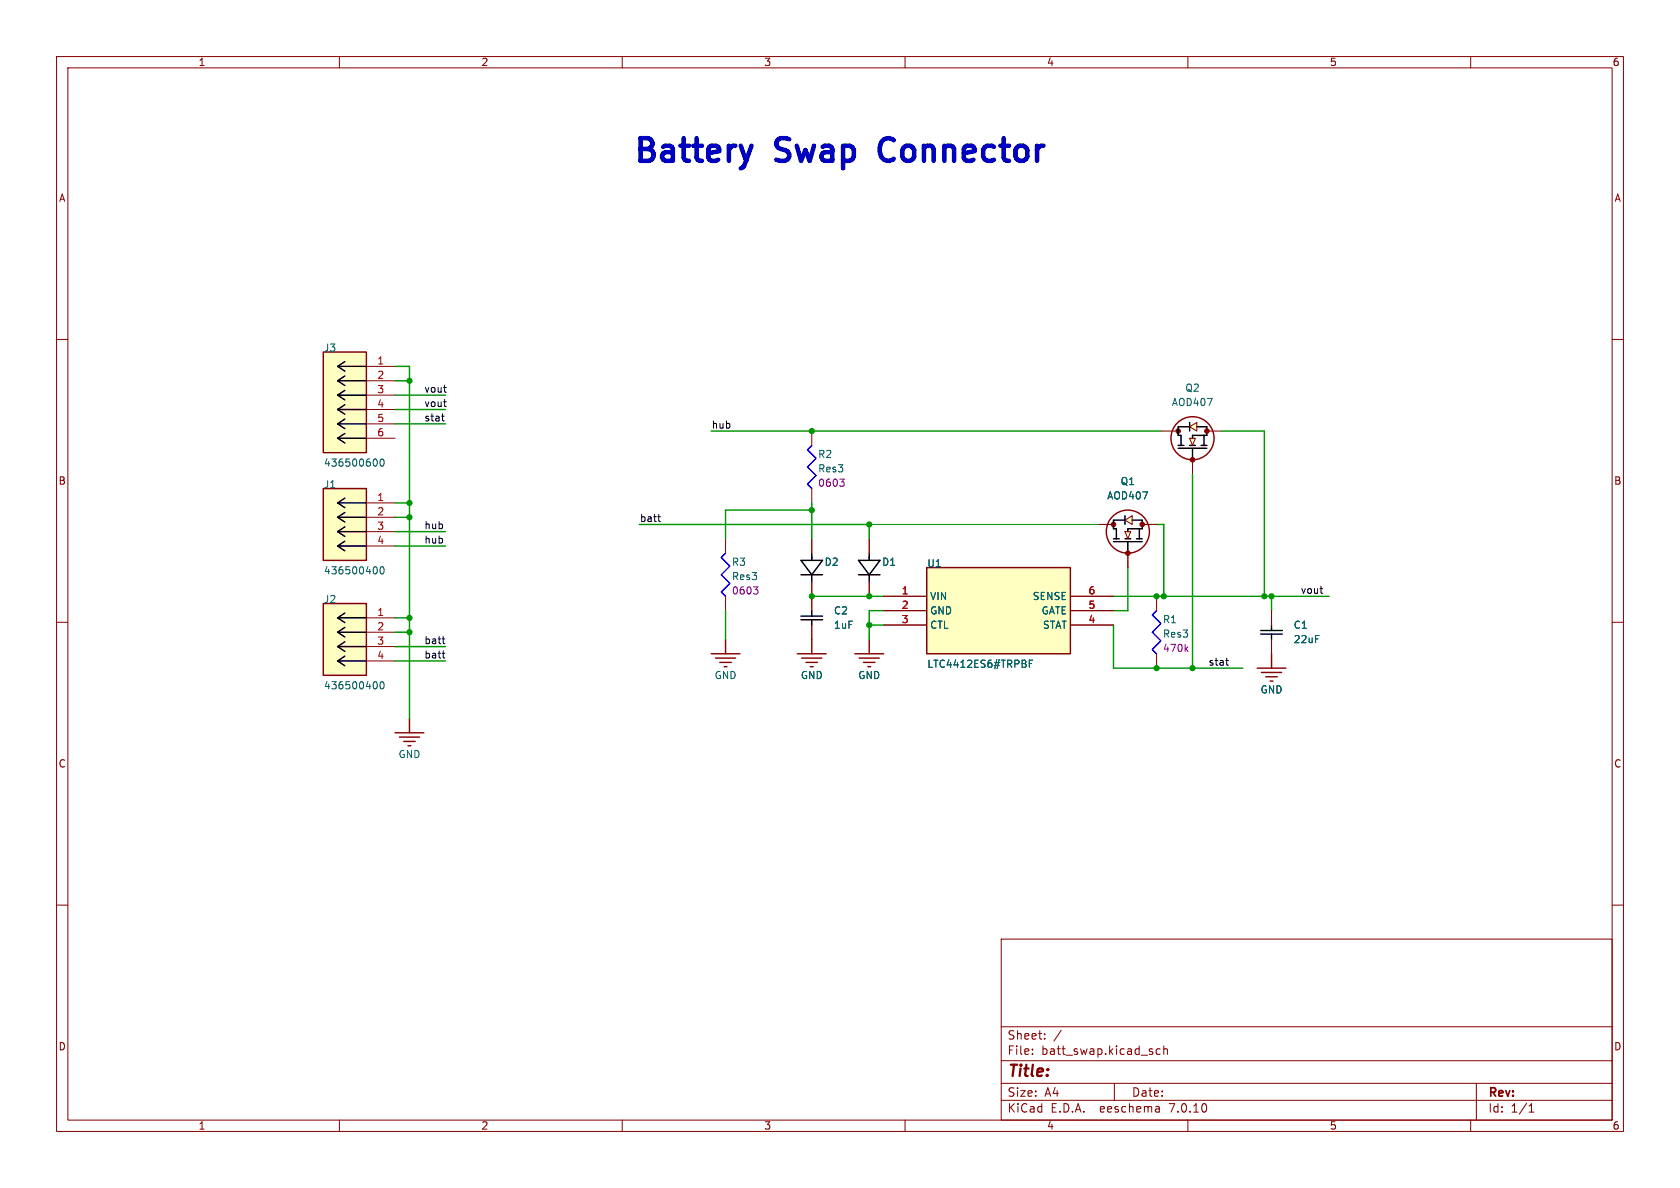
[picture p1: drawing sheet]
<svg xmlns="http://www.w3.org/2000/svg" width="297mm" height="210mm" viewBox="0 0 297 210" stroke-linecap="round" stroke-linejoin="round" font-family="sans-serif">
<g fill="none" stroke="#840000" stroke-width=".18">
<path d="M10 10h277v190h-277zM12 12h273v186h-273zM60 10v2M110 10v2M160 10v2M210 10v2M260 10v2M10 60h2M285 60h2M10 110h2M64.8 109.2h5M64.8 111.8h5"/>
<path d="M64.8 114.3h5M64.8 116.8h5M285 110h2M10 160h2M285 160h2M177 166h108v32h-108zM60 198v2M110 198v2M160 198v2M177 194.5h108M177 191.5h108M177 187.5h108"/>
<path d="M177 181.5h108M182.5 186.3v.1M182.5 185.5v.1M184.7 183.6v.1M184.7 182.8v.1M187.6 182.1l-1.3 2M197 191.5v3M204.9 195.7l.1 .9M205 196.5l-.2 .1M205 196h-.2M205.1 185.5l-.4-.1-.3 .3v.4l.1 .2h.6M205.7 185.5l.3-.1 .3 .1 .1 .9"/>
<path d="M205.7 184.9v1.5M210 198v2M260 198v2M261 191.5v6.5M270.3 196.6h.9M270.3 195.5l.4-.4v1.5"/>
</g>
<path d="M57.1 106.7h7.7v12.7h-7.7z" fill="#ffffc2" stroke="#ffffc2" stroke-width=".18"/>
<path d="M57.1 106.7h7.7v12.7h-7.7z" fill="none" stroke="#840000" stroke-width=".25"/>
<path d="M59.7 116.8l1.3 .9M59.7 116.8h5.1M59.7 114.3l1.3 .8M59.7 114.3h5.1M59.7 111.8l1.3 .8M59.7 111.8h5.1M59.7 109.2l1.3 .9M59.7 109.2h5.1M61 116l-1.3 .8M61 113.5l-1.3 .8M61 110.9l-1.3 .9M61 108.4l-1.3 .8" fill="none" stroke="#000" stroke-width=".25"/>
<path d="M66.5 120.6l.2 .4-.2 .7M67.3 120.6l.2-.1a.68 .68 0 0 1 .4 .6 .68 .68 0 0 1-.4 .7l-.2-.1-.1-.4z" fill="none" stroke="#006464" stroke-width=".18"/>
<g fill="#ffffc2">
<path d="M210.3 77.5h1l-.5 1.2z"/>
<path d="M210.3 75.4l1.3-.7v1.5z"/>
</g>
<g fill="#840000" stroke="#840000" stroke-width=".18">
<circle cx="208.3" cy="76.2" r=".41"/>
<circle cx="210.8" cy="81.3" r=".41"/>
<circle cx="213.4" cy="76.2" r=".41"/>
</g>
<g fill="none" stroke="#000" stroke-width=".25">
<path d="M59.7 77.5l1.3 .8M59.7 77.5h5.1M59.7 74.9l1.3 .9M59.7 74.9h5.1M59.7 72.4l1.3 .8M59.7 72.4h5.1M59.7 69.9l1.3 .8M59.7 69.9h5.1M59.7 67.3l1.3 .9M59.7 67.3h5.1M59.7 64.8l1.3 .8M59.7 64.8h5.1"/>
<path d="M61 76.6l-1.3 .9M61 74.1l-1.3 .8M61 71.5l-1.3 .9M61 69l-1.3 .9M61 66.5l-1.3 .8M61 63.9l-1.3 .9M208.3 78.7h1M208.3 79.2h5.1M210.3 75.4h-2v1.6h.5v1.7M210.3 78.7h1M210.3 74.7v1.5M210.8 79.4v1.9"/>
<path d="M211.6 75.4h1.8v1.6h-2.6v.5M212.3 78.7h1.1M212.9 77v1.7M59.7 96.5l1.3 .9M59.7 96.5h5.1M59.7 94l1.3 .8M59.7 94h5.1M59.7 91.4l1.3 .9M59.7 91.4h5.1M59.7 88.9l1.3 .8M59.7 88.9h5.1M61 95.7l-1.3 .8"/>
<path d="M61 93.1l-1.3 .9M61 90.6l-1.3 .8M61 88.1l-1.3 .8M151.8 99.1h3.8l-1.9 2.5zM153.7 97.8v1.3M141.6 109.5h3.8M141.6 108.9h3.8M143.5 108v.9M143.5 109.5v1M151.8 101.6h3.8M153.7 101.6v1.3M222.9 112.1h3.8"/>
<path d="M222.9 111.5h3.8M224.8 110.5v1M224.8 112.1v.9"/>
</g>
<g fill="none" stroke="#840000" stroke-width=".18">
<path d="M64.8 64.8h5M64.8 67.3h5M64.8 69.9h5M64.8 72.4h5M64.8 74.9h5M64.8 77.5h5M205.2 76.2h2.6M210.3 77.5h1l-.5 1.2zM210.3 75.4l1.3-.7v1.5zM213.4 76.2h2.5M64.8 88.9h5M64.8 91.4h5"/>
<path d="M64.8 94h5M64.8 96.5h5M153.7 95.3v2.5M210.8 81.3v2.5M143.5 105.4v2.6M143.5 110.5v2.5M153.7 102.9v2.5M156.2 105.4h7.6M156.2 108h7.6M156.2 110.5h7.6M189.2 105.4h7.6M189.2 108h7.6"/>
<path d="M189.2 110.5h7.6M204.5 105.4v2.6M204.5 115.6v2.5M224.8 108v2.5M224.8 113v2.6"/>
</g>
<g fill="none" stroke="#840000" stroke-width=".25">
<path d="M57.1 62.2h7.7v17.8h-7.7zM57.1 86.4h7.7v12.7h-7.7zM151.1 115.6h5.1M151.9 116.3h3.5M152.7 117.1h2M153.4 117.9h.5M153.7 113v2.6M163.8 100.3h25.4v15.3h-25.4zM222.2 118.1h5.1M223 118.9h3.6M223.8 119.6h2M224.8 115.6v2.5"/>
<path d="M69.8 129.5h5.1M70.6 130.3h3.6M71.4 131.1h2M72.1 131.8h.5M72.4 127v2.5M224.5 120.4h.5"/>
<circle cx="210.8" cy="77.5" r="3.8"/>
</g>
<path d="M204.5 108l-.8 .7 1.5 1.5-1.5 1.6 1.5 1.5-1.5 1.5 .8 .8" fill="none" stroke="#00f" stroke-width=".25"/>
<path d="M209.6 114.7l.4 .5M210 114.3l-.5 .5" fill="none" stroke="#840084" stroke-width=".18"/>
<g fill="#ffffc2" stroke="#ffffc2" stroke-width=".18">
<path d="M57.1 62.2h7.7v17.8h-7.7z"/>
<path d="M57.1 86.4h7.7v12.7h-7.7z"/>
<path d="M163.8 100.3h25.4v15.3h-25.4z"/>
</g>
<path d="M66.5 81.2l.2 .4-.2 .7M67.3 81.3l.2-.2a.68 .68 0 0 1 .4 .7 .68 .68 0 0 1-.4 .6l-.2-.1-.1-.4zM66.5 100.2l.2 .5-.2 .7M67.3 100.3l.2-.1a.68 .68 0 0 1 .4 .6 .68 .68 0 0 1-.4 .7l-.2-.2-.1-.3zM182 117.3h.4M182.6 116.7h-.6v1.3" fill="none" stroke="#006464" stroke-width=".18"/>
<g fill="#ffffc2">
<path d="M198.9 94h1l-.5 1.3z"/>
<path d="M198.9 91.9l1.3-.7v1.5z"/>
</g>
<g fill="#840000" stroke="#840000" stroke-width=".18">
<circle cx="196.9" cy="92.7" r=".41"/>
<circle cx="199.4" cy="97.8" r=".41"/>
<circle cx="201.9" cy="92.7" r=".41"/>
</g>
<g fill="none" stroke="#000" stroke-width=".25">
<path d="M141.6 99.1h3.8l-1.9 2.5zM143.5 97.8v1.3M196.8 95.3h1.1M196.8 95.8h5.1M198.9 91.9h-2.1v1.6h.6v1.8M198.9 95.3h1M198.9 91.2v1.5M199.4 95.9v1.9M200.2 91.9h1.7v1.6h-2.5v.5M200.9 95.3h1M201.4 93.5v1.8M141.6 101.6h3.8"/>
<path d="M143.5 101.6v1.3"/>
</g>
<g fill="none" stroke="#840000" stroke-width=".18">
<path d="M143.5 76.2v2.5M128.3 95.3v2.5M143.5 86.4v2.5M143.5 95.3v2.5M153.7 95.3v2.5M194.3 92.7h2.5M198.9 94h1l-.5 1.3zM198.9 91.9l1.3-.7v1.5zM199.4 97.8v2.5M201.9 92.7h2.6M128.3 105.4v2.6M143.5 102.9v5.1"/>
<path d="M143.5 110.5v2.5M153.7 102.9v2.5M156.2 105.4h7.6M156.2 108h7.6M156.2 110.5h7.6M189.2 105.4h7.6M189.2 108h7.6M189.2 110.5h7.6M224.8 108v2.5M224.8 113v2.6"/>
</g>
<g fill="none" stroke="#840000" stroke-width=".25">
<path d="M125.7 115.6h5.1M126.5 116.3h3.5M127.3 117.1h2M128 117.9h.5M128.3 113v2.6M141 115.6h5M141.7 116.3h3.6M142.5 117.1h2M143.3 117.9h.5M143.5 113v2.6"/>
<circle cx="199.4" cy="94" r="3.8"/>
</g>
<path d="M143.5 78.7l-.8 .8 1.6 1.5-1.6 1.6 1.6 1.5-1.6 1.5 .8 .8M128.3 97.8l-.8 .8 1.5 1.5-1.5 1.5 1.5 1.5-1.5 1.5 .8 .8" fill="none" stroke="#00f" stroke-width=".25"/>
<path d="M148.4 84.7h.8l-.4 .5M149 85.2l.2 .2v.3l-.2 .3M133.2 103.7h.8l-.4 .5M133.8 104.2l.2 .3v.3l-.2 .2" fill="none" stroke="#840084" stroke-width=".18"/>
<g fill="none" stroke="#0f0f0f" stroke-width=".18">
<path d="M78.1 73.6h.4M78.3 74.4h.2M78.4 71h.5M78.4 68.5h.5M78.8 71.9h.1M78.8 69.3h.1M116.3 91.4h.5M116.5 92.1l.3 .1M78.2 115.5h.5M78.2 112.9h.5M78.4 116.3h.3M78.4 113.7l.3 .1"/>
<path d="M216.7 116.8h.5M216.9 117.5l.3 .1M233.4 104.1h.4M233.7 104.9h.1"/>
</g>
<path d="M132.9 25.8l-1 2.6M155.9 25a2.78 2.78 0 0 0 0 2.9" fill="none" stroke="#0000c2" stroke-width=".8"/>
<g fill="none" stroke="#009600" stroke-width=".25">
<path d="M69.8 64.8h2.6v62.2M69.8 69.9h8.9M69.8 67.3h2.6M69.8 72.4h8.9M69.8 74.9h8.9M125.7 76.2h79.5M215.9 76.2h7.6v29.2M69.8 94h8.9M69.8 91.4h2.6M69.8 88.9h2.6M69.8 96.5h8.9M113 92.7h40.7v2.6"/>
<path d="M143.5 90.2h-15.2v5.1M143.5 88.9v6.4M204.5 92.7h1.2v12.7M210.8 83.8v34.3M69.8 109.2h2.6M69.8 111.8h2.6M69.8 114.3h8.9M69.8 116.8h8.9M128.3 108v5M143.5 105.4h12.7M153.7 110.5h2.5M156.2 108h-2.5v5"/>
<path d="M196.8 110.5v7.6h22.9M196.8 105.4h38.1M199.4 100.3v7.7h-2.6M224.8 105.4v2.6"/>
</g>
<path d="M153.7 92.7h40.6" fill="none" stroke="#009600" stroke-width=".18"/>
<path d="M182 117.3h.4M182.6 116.7h-.6v1.3" fill="none" stroke="#006464" stroke-width=".18"/>
<g fill="#009600" stroke="#009600" stroke-width=".18">
<circle cx="223.5" cy="105.4" r=".46"/>
<circle cx="205.7" cy="105.4" r=".46"/>
<circle cx="210.8" cy="118.1" r=".46"/>
<circle cx="224.8" cy="105.4" r=".46"/>
<circle cx="204.5" cy="105.4" r=".46"/>
<circle cx="72.4" cy="91.4" r=".46"/>
<circle cx="72.4" cy="88.9" r=".46"/>
<circle cx="72.4" cy="109.2" r=".46"/>
<circle cx="72.4" cy="111.8" r=".46"/>
<circle cx="72.4" cy="67.3" r=".46"/>
<circle cx="204.5" cy="118.1" r=".46"/>
<circle cx="153.7" cy="110.5" r=".46"/>
<circle cx="153.7" cy="105.4" r=".46"/>
<circle cx="143.5" cy="90.2" r=".46"/>
<circle cx="143.5" cy="105.4" r=".46"/>
<circle cx="153.7" cy="92.7" r=".46"/>
<circle cx="143.5" cy="76.2" r=".46"/>
</g>
<g font-size="5.6" fill="#0000c2">
<text x="111.8" y="29">Battery</text>
<text x="137.6" y="29">Swap</text>
<text x="157.4" y="29">Connector</text>
</g>
<text font-size="2.8" fill="#840000" x="178" y="190.9">Title:</text>
<g font-size="2.1" fill="#840000">
<text x="178" y="184">Sheet:</text>
<text x="178" y="186.7">File:</text>
<text x="184.1" y="186.7">batt_swap.kicad_sch</text>
<text x="178" y="196.9">KiCad</text>
<text x="178" y="194.1">Size:</text>
<text x="184.7" y="194.1">A4</text>
<text x="185.7" y="196.9">E.D.A.</text>
<text x="194.6" y="196.9">eeschema</text>
<text x="200" y="194.1">Date:</text>
<text x="207" y="196.9">7.0.10</text>
<text x="263" y="194.3">Rev:</text>
<text x="263" y="196.9">Id:</text>
<text x="267.1" y="196.9">1/1</text>
</g>
<g font-size="1.8" fill="#840000">
<text x="35" y="11.9">1</text>
<text x="85" y="11.9">2</text>
<text x="135" y="11.9">3</text>
<text x="185" y="11.9">4</text>
<text x="235" y="11.9">5</text>
<text x="285" y="11.9">6</text>
<text x="10.3" y="35.9">A</text>
<text x="285.3" y="35.9">A</text>
<text x="10.3" y="85.9">B</text>
<text x="285.3" y="85.9">B</text>
<text x="10.3" y="135.9">C</text>
<text x="285.3" y="135.9">C</text>
<text x="10.3" y="185.9">D</text>
<text x="285.3" y="185.9">D</text>
<text x="35" y="199.9">1</text>
<text x="85" y="199.9">2</text>
<text x="135" y="199.9">3</text>
<text x="185" y="199.9">4</text>
<text x="235" y="199.9">5</text>
<text x="285" y="199.9">6</text>
</g>
<g font-size="1.8" fill="#006464">
<text x="57.2" y="62.4">J3</text>
<text x="207.1" y="72">AOD407</text>
<text x="209.4" y="69.4">Q2</text>
<text x="57.2" y="82.7">436500600</text>
<text x="144.5" y="81.2">R2</text>
<text x="144.5" y="83.7">Res3</text>
<text x="57.2" y="86.5">J1</text>
<text x="195.6" y="88.5">AOD407</text>
<text x="198" y="86">Q1</text>
<text x="57.2" y="101.7">436500400</text>
<text x="129.3" y="100.2">R3</text>
<text x="145.7" y="100.2">D2</text>
<text x="155.8" y="100.2">D1</text>
<text x="163.8" y="100.5">U1</text>
<text x="57.2" y="106.8">J2</text>
<text x="129.3" y="102.8">Res3</text>
<text x="164.3" y="106.3">VIN</text>
<text x="182.5" y="106.3">SENSE</text>
<text x="147.3" y="108.8">C2</text>
<text x="147.3" y="111.4">1uF</text>
<text x="164.3" y="108.8">GND</text>
<text x="164.3" y="111.4">CTL</text>
<text x="184" y="108.8">GATE</text>
<text x="184.3" y="111.4">STAT</text>
<text x="205.5" y="110.4">R1</text>
<text x="205.5" y="112.9">Res3</text>
<text x="228.6" y="111.4">C1</text>
<text x="228.6" y="113.9">22uF</text>
<text x="163.8" y="118.2">LTC4412ES6#TRPBF</text>
<text x="57.2" y="122.1">436500400</text>
<text x="126.2" y="120.2">GND</text>
<text x="141.5" y="120.2">GND</text>
<text x="151.6" y="120.2">GND</text>
<text x="222.8" y="122.8">GND</text>
<text x="70.4" y="134.2">GND</text>
</g>
<g font-size="1.8" fill="#a90000">
<text x="66.6" y="64.5">1</text>
<text x="66.6" y="67.1">2</text>
<text x="66.6" y="69.6">3</text>
<text x="66.6" y="72.1">4</text>
<text x="66.6" y="74.7">5</text>
<text x="66.6" y="77.2">6</text>
<text x="66.6" y="88.6">1</text>
<text x="66.6" y="91.2">2</text>
<text x="66.6" y="93.7">3</text>
<text x="66.6" y="96.3">4</text>
<text x="159.3" y="105.2">1</text>
<text x="159.3" y="107.7">2</text>
<text x="192.3" y="107.7">5</text>
<text x="192.3" y="105.2">6</text>
<text x="66.6" y="109">1</text>
<text x="66.6" y="111.5">2</text>
<text x="159.3" y="110.2">3</text>
<text x="192.3" y="110.2">4</text>
<text x="66.6" y="114">3</text>
<text x="66.6" y="116.6">4</text>
</g>
<g font-size="1.8" fill="#0f0f0f">
<text x="74.9" y="69.5">vout</text>
<text x="74.9" y="74.6">stat</text>
<text x="74.9" y="72">vout</text>
<text x="125.7" y="75.9">hub</text>
<text x="74.9" y="93.6">hub</text>
<text x="113" y="92.4">batt</text>
<text x="74.9" y="96.2">hub</text>
<text x="229.9" y="105.1">vout</text>
<text x="74.9" y="114">batt</text>
<text x="74.9" y="116.5">batt</text>
<text x="213.6" y="117.8">stat</text>
</g>
<g font-size="1.8" fill="#840084">
<text x="144.5" y="86.2">0603</text>
<text x="129.3" y="105.3">0603</text>
<text x="205.5" y="115.5">470k</text>
</g>
</svg>
